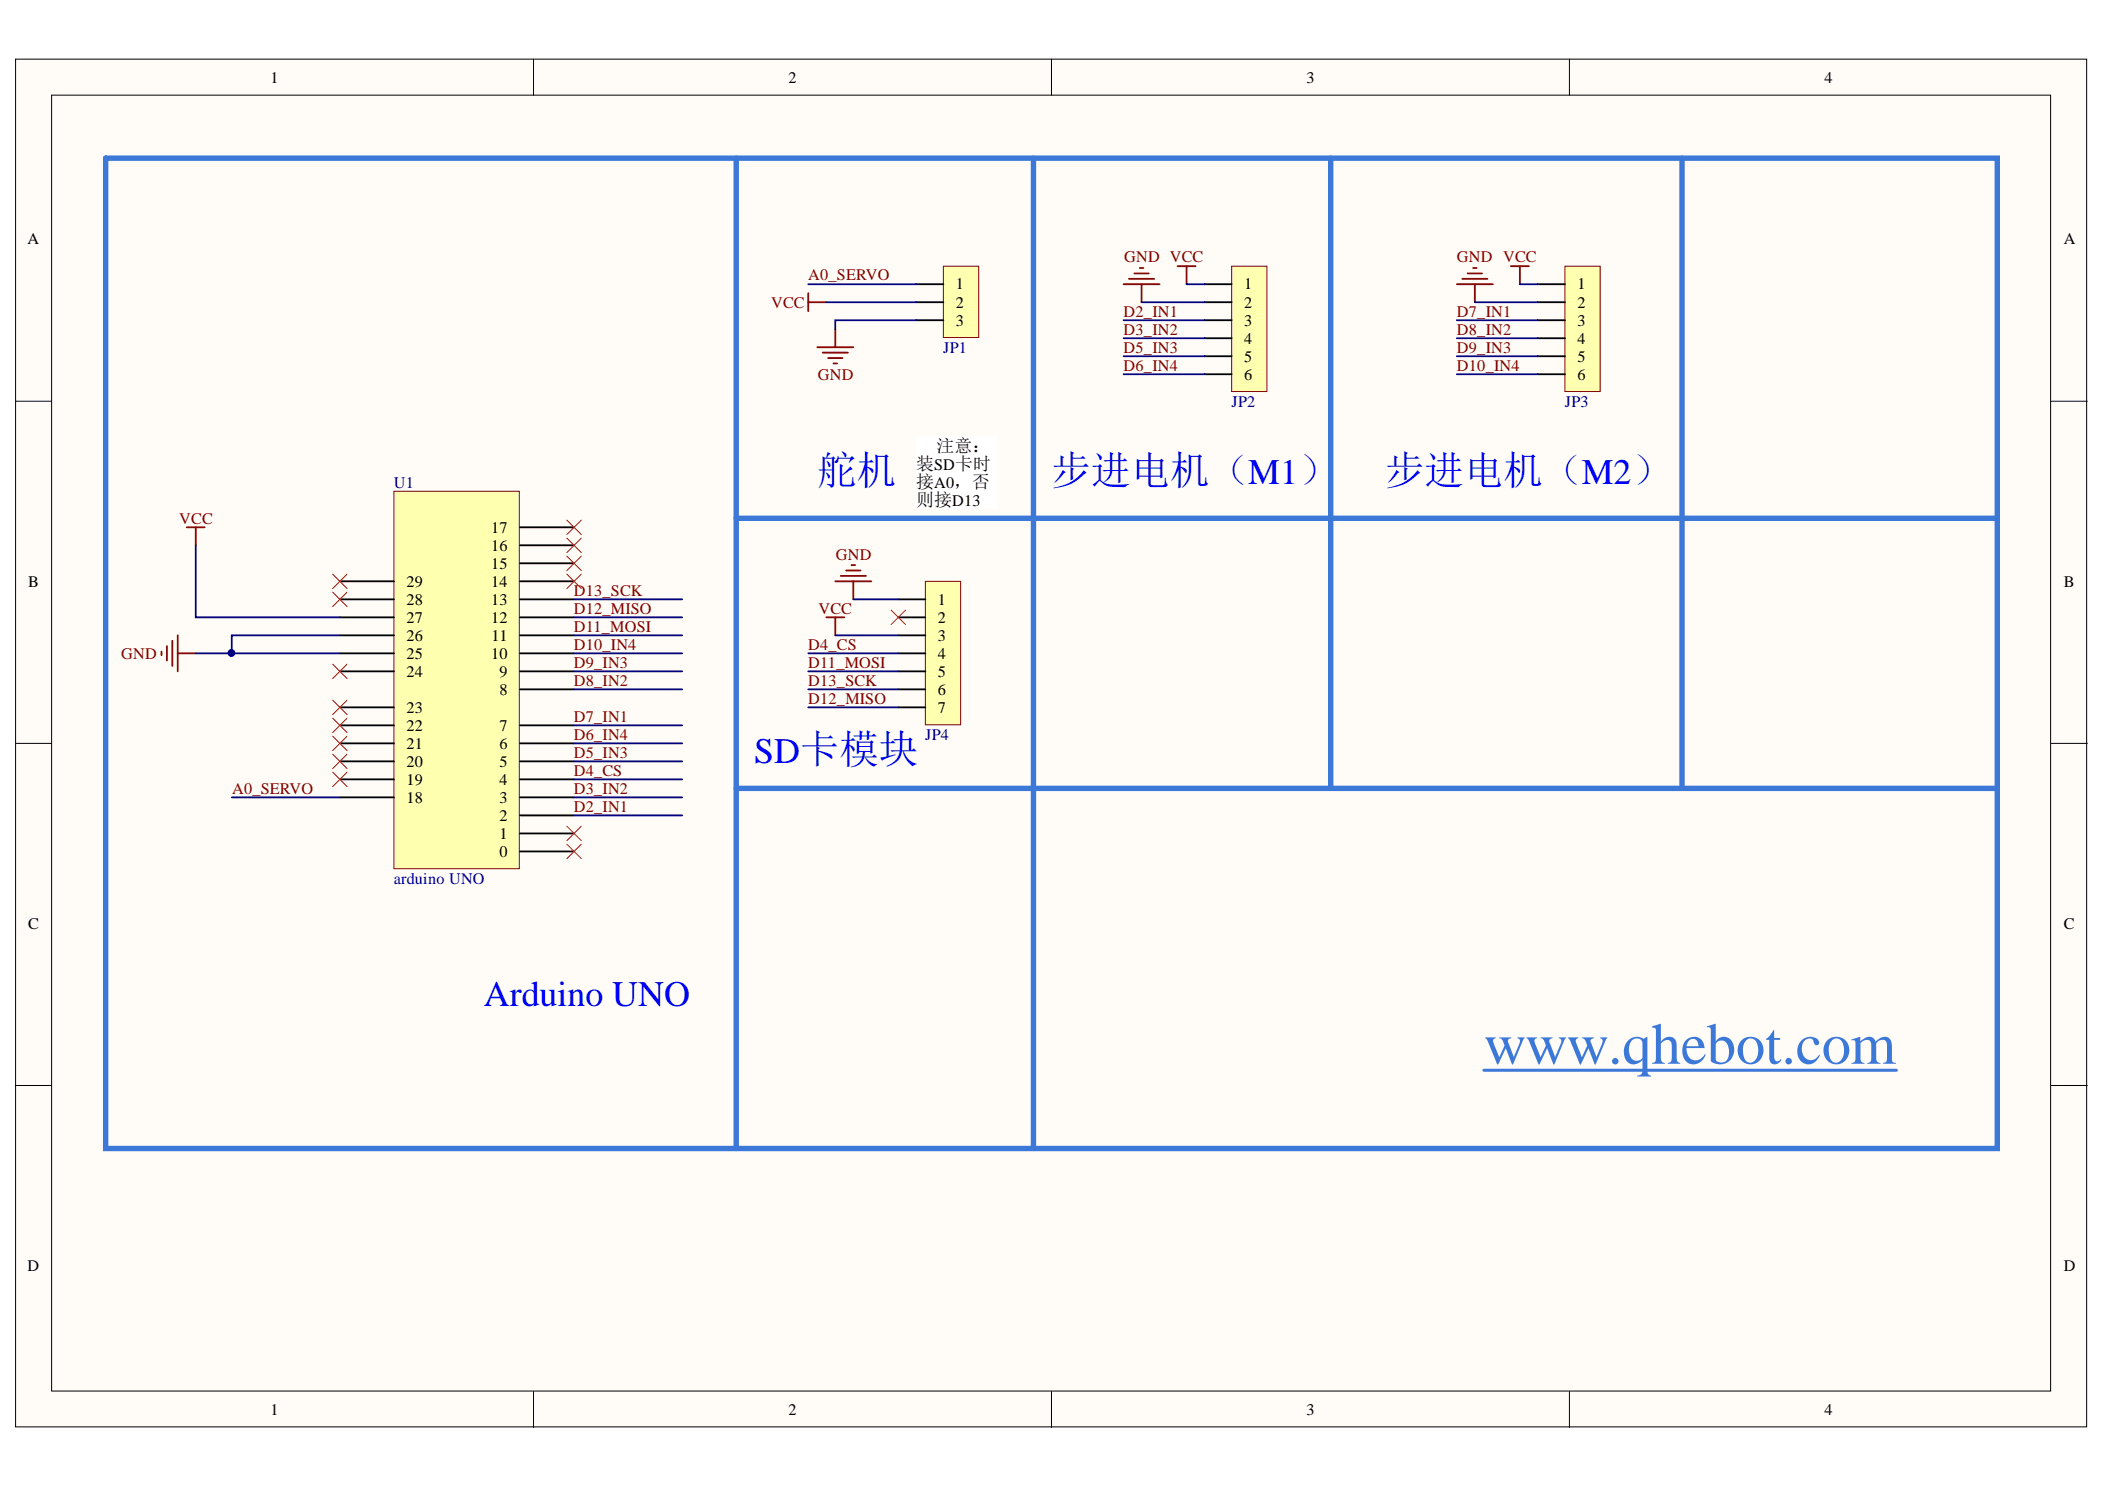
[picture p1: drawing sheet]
<svg xmlns="http://www.w3.org/2000/svg" width="297mm" height="210mm" viewBox="0 0 297 210" stroke-linecap="round" stroke-linejoin="round" font-family="sans-serif">
<g fill="#fffcf8" stroke="#000" stroke-width=".14">
<path d="M2.2 8.3h292.2v193h-292.2z"/>
<path d="M7.3 13.4h282.1v182.8h-282.1z"/>
</g>
<path d="M75.3 8.3v5.1M148.4 8.3v5.1M221.5 8.3v5.1M2.2 56.6h5.1M289.5 56.6h5.1M2.2 104.9h5.1M289.5 104.9h5.1M2.2 153.1h5.1M289.5 153.1h5.1M75.3 196.3v5.1M148.4 196.3v5.1M221.5 196.3v5.1" fill="none" stroke="#000" stroke-width=".14"/>
<path d="M55.6 69.3h17.7v53.2h-17.7z" fill="#ffffb0" stroke="#800000" stroke-width=".14"/>
<g fill="none" stroke="#000" stroke-width=".25">
<path d="M73.4 74.4h7.6M73.4 79.5h7.6M73.4 76.9h7.6M48 94.7h7.6M48 92.2h7.6M48 89.6h7.6M48 87.1h7.6M48 84.5h7.6M48 82h7.6M48 99.8h7.6M73.4 97.2h7.6M73.4 94.7h7.6"/>
<path d="M73.4 92.2h7.6M73.4 89.6h7.6M73.4 87.1h7.6M73.4 84.5h7.6M73.4 82h7.6M48 112.5h7.6M48 109.9h7.6M48 107.4h7.6M48 104.9h7.6M48 102.3h7.6M73.4 117.6h7.6M73.4 115h7.6"/>
<path d="M73.4 112.5h7.6M73.4 109.9h7.6M73.4 107.4h7.6M73.4 104.9h7.6M73.4 102.3h7.6M73.4 120.1h7.6"/>
</g>
<path d="M26.4 74.4h2.5M27.6 74.4v2.5M22.8 91.9v.5M23.6 91.1v2.1M24.3 90.4v3.5M25.1 89.6v5.1M25.1 92.2h2.5" fill="none" stroke="#800000" stroke-width=".25"/>
<path d="M133.1 37.6h5v10h-5z" fill="#ffffb0" stroke="#800000" stroke-width=".14"/>
<path d="M129.3 40.1h3.8M129.3 42.6h3.8M129.3 45.2h3.8" fill="none" stroke="#000" stroke-width=".25"/>
<path d="M114.1 41.4v2.5M114.1 42.6h2.5M115.3 49h5.1M116.1 49.7h3.5M116.9 50.5h2M117.6 51.3h.5M117.9 46.4v2.6" fill="none" stroke="#800000" stroke-width=".25"/>
<g fill="none" stroke="#f00" stroke-width=".14">
<path d="M46.9 81l2.1 2M46.9 83.5l2.1 2.1M46.9 98.8l2.1 2M46.9 93.7l2.1 2M49 81l-2.1 2M49 83.5l-2.1 2.1M49 98.8l-2.1 2M49 93.7l-2.1 2M46.9 101.3l2.1 2M49 101.3l-2.1 2M80 116.5l2 2.1M80 119.1l2 2"/>
<path d="M82 116.5l-2 2.1M82 119.1l-2 2"/>
</g>
<path d="M14.9 22.3h266.9v139.7h-266.9zM103.9 22.3v139.7M145.8 22.3v139.7M187.8 22.3v88.9M237.4 22.3v88.9M103.9 73.1h177.9M103.9 111.2h177.9" fill="none" stroke="#3c78d8" stroke-width=".76"/>
<path d="M209.4 151h58.2" fill="none" stroke="#3c78d8" stroke-width=".42"/>
<path d="M173.8 37.6h5v17.6h-5z" fill="#ffffb0" stroke="#800000" stroke-width=".14"/>
<path d="M170 40.1h3.8M170 42.6h3.8M170 45.2h3.8M170 47.7h3.8M170 50.3h3.8M170 52.8h3.8" fill="none" stroke="#000" stroke-width=".25"/>
<path d="M129.3 61.7h11.3v10h-11.3z" fill="#fff" stroke="#fff" stroke-width=".14"/>
<path d="M159.3 39.3h3.6M160.1 38.6h2M160.8 37.8h.5M166.2 37.6h2.5M167.4 37.6v2.5M158.5 40.1h5.1M161.1 40.1v2.5" fill="none" stroke="#800000" stroke-width=".25"/>
<path d="M220.8 37.6h5v17.6h-5z" fill="#ffffb0" stroke="#800000" stroke-width=".14"/>
<path d="M217 40.1h3.8M217 42.6h3.8M217 45.2h3.8M217 47.7h3.8M217 50.3h3.8M217 52.8h3.8" fill="none" stroke="#000" stroke-width=".25"/>
<path d="M206.3 39.3h3.6M207.1 38.6h2M207.9 37.8h.5M213.2 37.6h2.5M214.5 37.6v2.5M205.6 40.1h5.1M208.1 40.1v2.5" fill="none" stroke="#800000" stroke-width=".25"/>
<path d="M130.6 82h5v20.2h-5z" fill="#ffffb0" stroke="#800000" stroke-width=".14"/>
<path d="M126.8 84.5h3.8M126.8 87.1h3.8M126.8 89.6h3.8M126.8 92.2h3.8M126.8 94.7h3.8M126.8 97.2h3.8M126.8 99.8h3.8" fill="none" stroke="#000" stroke-width=".25"/>
<path d="M120.2 79.7h.5M116.6 87.1h2.5M117.9 82h5.1M117.9 87.1v2.5M118.6 81.2h3.6M119.4 80.5h2M120.4 82v2.5" fill="none" stroke="#800000" stroke-width=".25"/>
<g fill="none" stroke="#f00" stroke-width=".14">
<path d="M80 73.4l2 2M80 78.4l2 2.1M80 75.9l2 2M82 73.4l-2 2M82 78.4l-2 2.1M82 75.9l-2 2M80 81l2 2M82 81l-2 2M125.7 86.1l2.1 2M127.8 86.1l-2.1 2M46.9 103.8l2.1 2.1M46.9 106.4l2.1 2"/>
<path d="M46.9 108.9l2.1 2.1M49 103.8l-2.1 2.1M49 106.4l-2.1 2M49 108.9l-2.1 2.1"/>
</g>
<g fill="none" stroke="#000080" stroke-width=".25">
<path d="M114.1 40.1h15.2M116.6 42.6h12.7M129.3 45.2h-11.4v1.2M158.5 47.7h11.5M158.5 45.2h11.5M158.5 52.8h11.5M158.5 50.3h11.5M161.1 42.6h8.9M167.4 40.1h2.6M205.6 47.7h11.4M205.6 45.2h11.4M205.6 52.8h11.4"/>
<path d="M205.6 50.3h11.4M208.1 42.6h8.9M214.5 40.1h2.5M27.6 76.9v10.2h20.4M27.6 92.2h20.4M48 89.6h-15.3v2.6M81 84.5h15.3M81 89.6h15.3M81 92.2h15.3M81 94.7h15.3M81 97.2h15.3M81 87.1h15.3"/>
<path d="M114.1 92.2h12.7M114.1 94.7h12.7M114.1 97.2h12.7M114.1 99.8h12.7M117.9 89.6h8.9M120.4 84.5h6.4M32.7 112.5h15.3M81 104.9h15.3M81 107.4h15.3M81 112.5h15.3M81 109.9h15.3M81 115h15.3"/>
<path d="M81 102.3h15.3"/>
</g>
<circle cx="32.7" cy="92.1" r=".46" fill="#000080" stroke="#000080" stroke-width=".14"/>
<text font-size="8.3" fill="#3c78d8" x="209.4" y="150.1">www.qhebot.com</text>
<g font-size="5.6" fill="#00f">
<text x="115.3" y="68.2">舵机</text>
<text x="148.4" y="68.2">步进电机（M1）</text>
<text x="195.4" y="68.2">步进电机（M2）</text>
</g>
<g font-size="5.1" fill="#00f">
<text x="106.4" y="107.6">SD卡模块</text>
<text x="68.3" y="141.9">Arduino UNO</text>
</g>
<g font-size="2.5">
<text x="132.2" y="63.7">注意：</text>
<text x="129.3" y="66.3">装SD卡时</text>
<text x="129.3" y="68.8">接A0，否</text>
<text x="129.3" y="71.3">则接D13</text>
</g>
<g font-size="2.3">
<text x="38.2" y="11.7">1</text>
<text x="111.3" y="11.7">2</text>
<text x="184.4" y="11.7">3</text>
<text x="257.5" y="11.7">4</text>
<text x="3.9" y="34.5">A</text>
<text x="291.2" y="34.5">A</text>
<text x="134.9" y="40.8">1</text>
<text x="175.6" y="40.8">1</text>
<text x="222.6" y="40.8">1</text>
<text x="134.9" y="43.4">2</text>
<text x="134.9" y="46">3</text>
<text x="175.6" y="43.4">2</text>
<text x="175.6" y="46">3</text>
<text x="222.6" y="43.4">2</text>
<text x="222.6" y="46">3</text>
<text x="175.6" y="48.5">4</text>
<text x="175.6" y="51.1">5</text>
<text x="175.6" y="53.6">6</text>
<text x="222.6" y="48.5">4</text>
<text x="222.6" y="51.1">5</text>
<text x="222.6" y="53.6">6</text>
<text x="69.3" y="75.2">17</text>
<text x="69.3" y="77.7">16</text>
<text x="4" y="82.8">B</text>
<text x="57.4" y="82.8">29</text>
<text x="69.3" y="82.8">14</text>
<text x="69.3" y="80.2">15</text>
<text x="291.2" y="82.8">B</text>
<text x="57.4" y="87.8">27</text>
<text x="57.4" y="85.3">28</text>
<text x="69.3" y="87.8">12</text>
<text x="69.3" y="85.3">13</text>
<text x="132.3" y="85.3">1</text>
<text x="132.3" y="87.8">2</text>
<text x="57.4" y="95.4">24</text>
<text x="57.4" y="92.9">25</text>
<text x="57.4" y="90.4">26</text>
<text x="69.3" y="92.9">10</text>
<text x="69.4" y="90.4">11</text>
<text x="70.5" y="95.4">9</text>
<text x="132.3" y="90.4">3</text>
<text x="132.3" y="92.9">4</text>
<text x="132.3" y="95.4">5</text>
<text x="57.4" y="100.5">23</text>
<text x="70.5" y="98">8</text>
<text x="132.3" y="98">6</text>
<text x="132.3" y="100.5">7</text>
<text x="57.4" y="105.7">21</text>
<text x="57.4" y="103.1">22</text>
<text x="70.5" y="105.7">6</text>
<text x="70.5" y="103.1">7</text>
<text x="57.4" y="113.3">18</text>
<text x="57.4" y="110.7">19</text>
<text x="57.4" y="108.2">20</text>
<text x="70.5" y="113.3">3</text>
<text x="70.5" y="110.7">4</text>
<text x="70.5" y="108.2">5</text>
<text x="70.5" y="118.4">1</text>
<text x="70.5" y="115.8">2</text>
<text x="70.5" y="120.9">0</text>
<text x="4" y="131">C</text>
<text x="291.2" y="131">C</text>
<text x="3.9" y="179.3">D</text>
<text x="291.2" y="179.3">D</text>
<text x="38.2" y="199.6">1</text>
<text x="111.3" y="199.6">2</text>
<text x="184.4" y="199.6">3</text>
<text x="257.5" y="199.6">4</text>
</g>
<g font-size="2.3" fill="#800000">
<text x="114" y="39.6">A0_SERVO</text>
<text x="158.6" y="37">GND VCC</text>
<text x="205.6" y="37">GND VCC</text>
<text x="108.8" y="43.4">VCC</text>
<text x="158.6" y="44.7">D2_IN1</text>
<text x="158.6" y="47.3">D3_IN2</text>
<text x="205.6" y="44.7">D7_IN1</text>
<text x="205.6" y="47.3">D8_IN2</text>
<text x="115.4" y="53.6">GND</text>
<text x="158.6" y="49.8">D5_IN3</text>
<text x="158.6" y="52.3">D6_IN4</text>
<text x="205.6" y="49.8">D9_IN3</text>
<text x="205.6" y="52.3">D10_IN4</text>
<text x="25.3" y="73.9">VCC</text>
<text x="117.9" y="79">GND</text>
<text x="81" y="89.1">D11_MOSI</text>
<text x="81" y="86.6">D12_MISO</text>
<text x="81" y="84">D13_SCK</text>
<text x="115.5" y="86.6">VCC</text>
<text x="17.1" y="92.9">GND</text>
<text x="81" y="94.2">D9_IN3</text>
<text x="81" y="91.6">D10_IN4</text>
<text x="114" y="91.6">D4_CS</text>
<text x="114" y="94.2">D11_MOSI</text>
<text x="81" y="101.8">D7_IN1</text>
<text x="81" y="96.7">D8_IN2</text>
<text x="114" y="96.7">D13_SCK</text>
<text x="114" y="99.2">D12_MISO</text>
<text x="81" y="106.9">D5_IN3</text>
<text x="81" y="104.4">D6_IN4</text>
<text x="32.7" y="112">A0_SERVO</text>
<text x="81" y="112">D3_IN2</text>
<text x="81" y="109.5">D4_CS</text>
<text x="81" y="114.6">D2_IN1</text>
</g>
<g font-size="2.3" fill="#000080">
<text x="133.1" y="49.8">JP1</text>
<text x="173.8" y="57.4">JP2</text>
<text x="220.8" y="57.4">JP3</text>
<text x="55.6" y="68.8">U1</text>
<text x="130.5" y="104.4">JP4</text>
<text x="55.6" y="124.7">arduino UNO</text>
</g>
</svg>
